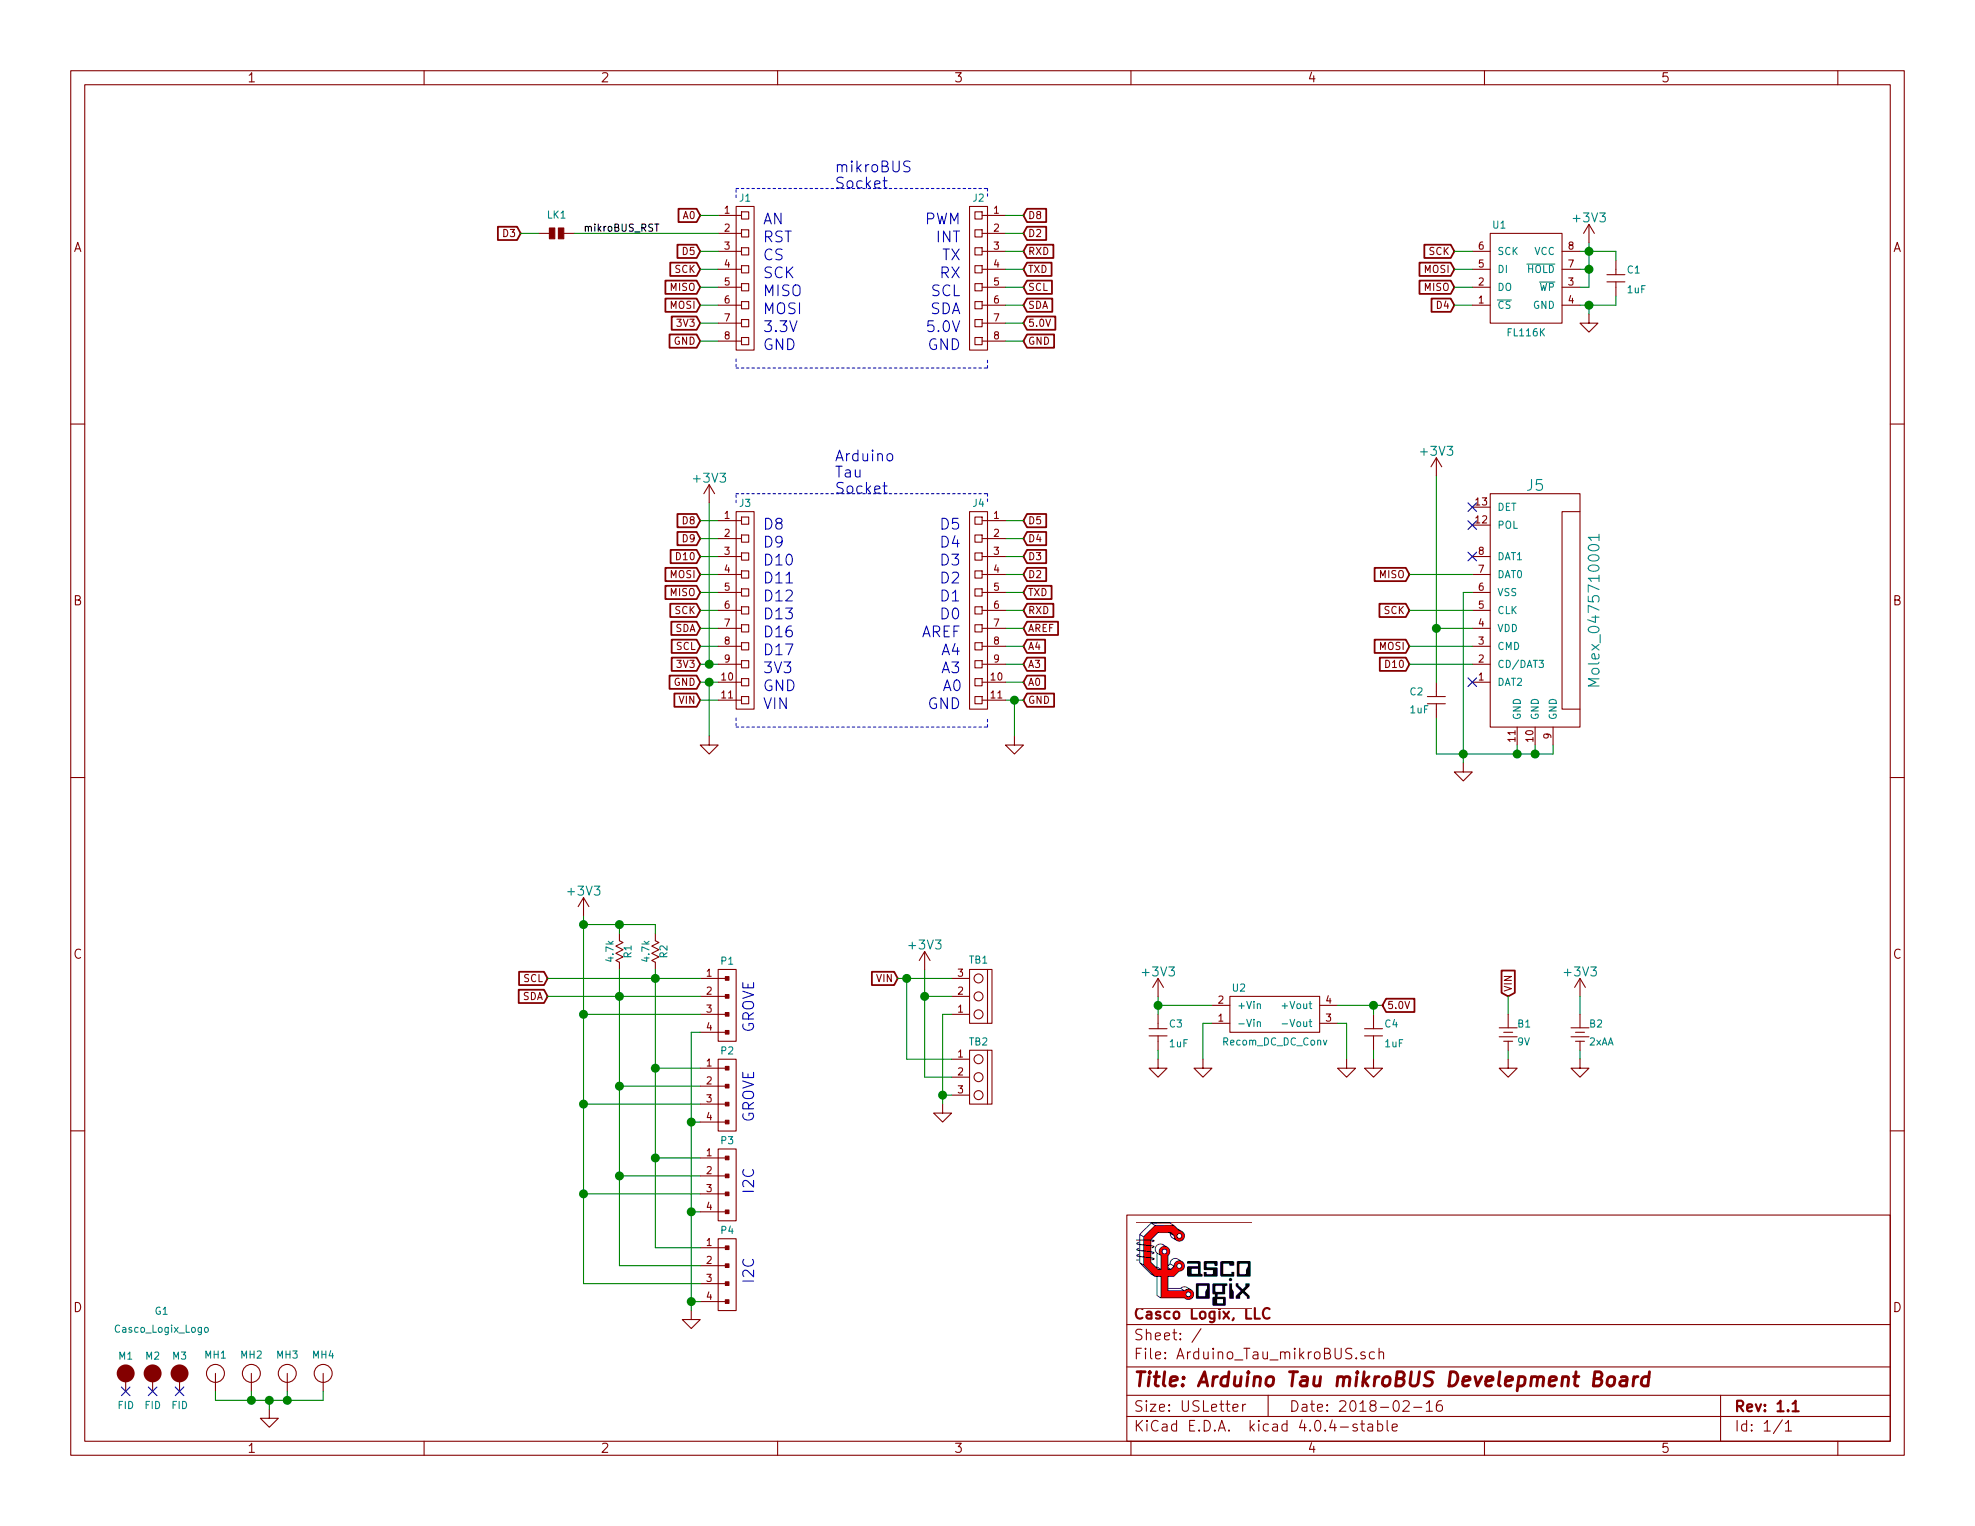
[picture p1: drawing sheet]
EESchema Schematic File Version 2
LIBS:power
LIBS:device
LIBS:transistors
LIBS:conn
LIBS:linear
LIBS:regul
LIBS:74xx
LIBS:cmos4000
LIBS:adc-dac
LIBS:memory
LIBS:xilinx
LIBS:microcontrollers
LIBS:dsp
LIBS:microchip
LIBS:analog_switches
LIBS:motorola
LIBS:texas
LIBS:intel
LIBS:audio
LIBS:interface
LIBS:digital-audio
LIBS:philips
LIBS:display
LIBS:cypress
LIBS:siliconi
LIBS:opto
LIBS:atmel
LIBS:contrib
LIBS:valves
LIBS:Active
LIBS:Atmel_ATtiny
LIBS:Atmel_AVR
LIBS:Batteries_Holders
LIBS:CascoLogixLogo
LIBS:Connector
LIBS:Displays
LIBS:Electromechanical
LIBS:header
LIBS:Integrated_Circuits
LIBS:Mounting_Hole
LIBS:NXP_ARM
LIBS:Passive
LIBS:Power_Supplies
LIBS:RF_Modules
LIBS:terminal_block
LIBS:Test_Point
LIBS:TI_Luminary
LIBS:TI_MSP430
LIBS:Transducer
LIBS:Arduino_Tau_mikroBUS-cache
EELAYER 25 0
EELAYER END
$Descr USLetter 11000 8500
encoding utf-8
Sheet 1 1
Title "Arduino Tau mikroBUS Develepment Board"
Date "2018-02-16"
Rev "1.1"
Comp "Casco Logix, LLC"
Comment1 ""
Comment2 ""
Comment3 ""
Comment4 ""
$EndDescr
$Comp
L Molex_0475710001 J5
U 1 1
P 8550 3400
F 0 "J5" H 8550 4100 60  0000 C CNN
F 1 "Molex_0475710001" V 8875 3400 60  0000 C CNN
F 2 "Connector:Molex_0475710001" H 8550 3500 60  0001 C CNN
F 3 "" H 8550 3500 60  0000 C CNN
	1    8550 3400
	1    0    0    -1  
$EndComp
$Comp
L FL127 U1
U 1 1
P 8500 1550
F 0 "U1" H 8350 1850 40  0000 C CNN
F 1 "FL116K" H 8500 1250 40  0000 C CNN
F 2 "Active:SO-8" H 8500 1500 60  0001 C CNN
F 3 "" H 8500 1500 60  0000 C CNN
	1    8500 1550
	1    0    0    -1  
$EndComp
$Comp
L OSTVN_1x3 TB2
U 1 1
P 5450 6000
F 0 "TB2" H 5450 6200 40  0000 C CNN
F 1 "OSTVN_1x3" V 5575 6000 40  0001 C CNN
F 2 "Terminal_Block:TB_100MIL_1R3P_PTH" H 5450 6000 60  0001 C CNN
F 3 "" H 5450 6000 60  0000 C CNN
F 4 "" V 5650 6000 40  0000 C CNN "Field4"
	1    5450 6000
	1    0    0    -1  
$EndComp
$Comp
L HEADER_F_2.54MM_1R8P_ST_AU_PTH J1
U 1 1
P 4150 1550
F 0 "J1" H 4150 2000 40  0000 C CNN
F 1 "HEADER_F_2.54MM_1R8P_ST_AU_PTH" V 4250 1550 40  0001 C CNN
F 2 "Header:HEADER_F_2.54MM_1R8P_ST_AU_PTH" H 4150 1550 60  0001 C CNN
F 3 "" H 4150 1550 60  0000 C CNN
	1    4150 1550
	1    0    0    -1  
$EndComp
$Comp
L HEADER_F_2.54MM_1R8P_ST_AU_PTH J2
U 1 1
P 5450 1550
F 0 "J2" H 5450 2000 40  0000 C CNN
F 1 "HEADER_F_2.54MM_1R8P_ST_AU_PTH" V 5550 1550 40  0001 C CNN
F 2 "Header:HEADER_F_2.54MM_1R8P_ST_AU_PTH" H 5450 1550 60  0001 C CNN
F 3 "" H 5450 1550 60  0000 C CNN
	1    5450 1550
	-1   0    0    -1  
$EndComp
Text Notes 4650 1050 0    60   ~ 0
mikroBUS\nSocket
Text Notes 4650 2750 0    60   ~ 0
Arduino\nTau\nSocket
Text GLabel 3900 3900 0    40   Input ~ 0
VIN
Text GLabel 3900 3800 0    40   Input ~ 0
GND
Text GLabel 3900 3700 0    40   Input ~ 0
3V3
Text GLabel 3900 3600 0    40   Input ~ 0
SCL
Text GLabel 3900 3500 0    40   Input ~ 0
SDA
Text GLabel 3900 3400 0    40   Input ~ 0
SCK
Text GLabel 3900 3300 0    40   Input ~ 0
MISO
Text GLabel 3900 3200 0    40   Input ~ 0
MOSI
Text GLabel 3900 3100 0    40   Input ~ 0
D10
Text GLabel 3900 3000 0    40   Input ~ 0
D9
Text GLabel 3900 2900 0    40   Input ~ 0
D8
Text GLabel 5700 3700 2    40   Input ~ 0
A3
Text GLabel 5700 3800 2    40   Input ~ 0
A0
Text GLabel 5700 3900 2    40   Input ~ 0
GND
Text GLabel 5700 3600 2    40   Input ~ 0
A4
Text GLabel 5700 3500 2    40   Input ~ 0
AREF
Text GLabel 5700 3400 2    40   Input ~ 0
RXD
Text GLabel 5700 3300 2    40   Input ~ 0
TXD
Text GLabel 5700 3200 2    40   Input ~ 0
D2
Text GLabel 5700 3100 2    40   Input ~ 0
D3
Text GLabel 5700 3000 2    40   Input ~ 0
D4
Text GLabel 5700 2900 2    40   Input ~ 0
D5
Text GLabel 3900 1900 0    40   Input ~ 0
GND
Text GLabel 3900 1800 0    40   Input ~ 0
3V3
Text GLabel 3900 1700 0    40   Input ~ 0
MOSI
Text GLabel 3900 1600 0    40   Input ~ 0
MISO
Text GLabel 3900 1500 0    40   Input ~ 0
SCK
Text GLabel 3900 1400 0    40   Input ~ 0
D5
Text GLabel 3900 1200 0    40   Input ~ 0
A0
Text GLabel 5700 1900 2    40   Input ~ 0
GND
Text GLabel 5700 1800 2    40   Input ~ 0
5.0V
Text GLabel 5700 1700 2    40   Input ~ 0
SDA
Text GLabel 5700 1600 2    40   Input ~ 0
SCL
Text GLabel 5700 1500 2    40   Input ~ 0
TXD
Text GLabel 5700 1400 2    40   Input ~ 0
RXD
Text GLabel 5700 1300 2    40   Input ~ 0
D2
Text Notes 4250 1250 0    60   ~ 0
AN
Text Notes 4250 1350 0    60   ~ 0
RST
Text Notes 4250 1450 0    60   ~ 0
CS
Text Notes 4250 1550 0    60   ~ 0
SCK
Text Notes 4250 1650 0    60   ~ 0
MISO
Text Notes 4250 1750 0    60   ~ 0
MOSI
Text Notes 4250 1850 0    60   ~ 0
3.3V
Text Notes 4250 1950 0    60   ~ 0
GND
Text Notes 5350 1250 2    60   ~ 0
PWM
Text Notes 5350 1350 2    60   ~ 0
INT
Text Notes 5350 1450 2    60   ~ 0
TX
Text Notes 5350 1550 2    60   ~ 0
RX
Text Notes 5350 1650 2    60   ~ 0
SCL
Text Notes 5350 1750 2    60   ~ 0
SDA
Text Notes 5350 1850 2    60   ~ 0
5.0V
Text Notes 5350 1950 2    60   ~ 0
GND
Text Notes 4250 3150 0    60   ~ 0
D10
Text Notes 5250 3850 0    60   ~ 0
A0
Text Notes 4250 3750 0    60   ~ 0
3V3
Text Notes 4250 3850 0    60   ~ 0
GND
Text Notes 4250 3950 0    60   ~ 0
VIN
Text Notes 5350 3050 2    60   ~ 0
D4
Text Notes 5350 3150 2    60   ~ 0
D3
Text Notes 5350 3250 2    60   ~ 0
D2
Text Notes 5350 3350 2    60   ~ 0
D1
Text Notes 5350 3450 2    60   ~ 0
D0
Text Notes 5350 3550 2    60   ~ 0
AREF
Text Notes 5350 3650 2    60   ~ 0
A4
Text Notes 5350 3750 2    60   ~ 0
A3
Text Notes 5350 3950 2    60   ~ 0
GND
Text GLabel 7850 3700 0    40   Input ~ 0
D10
Text GLabel 8100 1700 0    40   Input ~ 0
D4
$Comp
L GND #PWR01
U 1 1
P 8850 1750
F 0 "#PWR01" H 8850 1500 50  0001 C CNN
F 1 "GND" H 8850 1600 50  0001 C CNN
F 2 "" H 8850 1750 50  0000 C CNN
F 3 "" H 8850 1750 50  0000 C CNN
	1    8850 1750
	1    0    0    -1  
$EndComp
$Comp
L GND #PWR02
U 1 1
P 3950 4100
F 0 "#PWR02" H 3950 3850 50  0001 C CNN
F 1 "GND" H 3950 3950 50  0001 C CNN
F 2 "" H 3950 4100 50  0000 C CNN
F 3 "" H 3950 4100 50  0000 C CNN
	1    3950 4100
	1    0    0    -1  
$EndComp
Text GLabel 7850 3600 0    40   Input ~ 0
MOSI
Text GLabel 7850 3200 0    40   Input ~ 0
MISO
Text GLabel 7850 3400 0    40   Input ~ 0
SCK
$Comp
L GND #PWR03
U 1 1
P 8150 4250
F 0 "#PWR03" H 8150 4000 50  0001 C CNN
F 1 "GND" H 8150 4100 50  0001 C CNN
F 2 "" H 8150 4250 50  0000 C CNN
F 3 "" H 8150 4250 50  0000 C CNN
	1    8150 4250
	1    0    0    -1  
$EndComp
Text GLabel 8100 1500 0    40   Input ~ 0
MOSI
Text GLabel 8100 1600 0    40   Input ~ 0
MISO
Text GLabel 8100 1400 0    40   Input ~ 0
SCK
$Comp
L CAP C1
U 1 1
P 9000 1550
F 0 "C1" H 9060 1600 40  0000 L CNN
F 1 "1uF" H 9060 1490 40  0000 L CNN
F 2 "Passive:0603" H 9000 1550 60  0001 C CNN
F 3 "" H 9000 1550 60  0000 C CNN
	1    9000 1550
	1    0    0    -1  
$EndComp
$Comp
L HEADER_M_2.54MM_1R4P_ST_AU_PTH P2
U 1 1
P 4050 6100
F 0 "P2" H 4050 6350 40  0000 C CNN
F 1 "HEADER_M_2.54MM_1R4P_ST_AU_PTH" V 4150 6100 40  0001 C CNN
F 2 "Header:HEADER_M_2.54MM_1R4P_ST_AU_PTH" H 4050 6100 60  0001 C CNN
F 3 "" H 4050 6100 60  0000 C CNN
	1    4050 6100
	1    0    0    -1  
$EndComp
$Comp
L HEADER_M_2.54MM_1R4P_ST_AU_PTH P1
U 1 1
P 4050 5600
F 0 "P1" H 4050 5850 40  0000 C CNN
F 1 "HEADER_M_2.54MM_1R4P_ST_AU_PTH" V 4150 5600 40  0001 C CNN
F 2 "Header:HEADER_M_2.54MM_1R4P_ST_AU_PTH" H 4050 5600 60  0001 C CNN
F 3 "" H 4050 5600 60  0000 C CNN
	1    4050 5600
	1    0    0    -1  
$EndComp
Text GLabel 3050 5550 0    40   Input ~ 0
SDA
Text GLabel 3050 5450 0    40   Input ~ 0
SCL
Text Notes 4200 5750 1    60   ~ 0
GROVE
$Comp
L GND #PWR04
U 1 1
P 3850 7300
F 0 "#PWR04" H 3850 7050 50  0001 C CNN
F 1 "GND" H 3850 7150 50  0001 C CNN
F 2 "" H 3850 7300 50  0000 C CNN
F 3 "" H 3850 7300 50  0000 C CNN
	1    3850 7300
	1    0    0    -1  
$EndComp
Text Notes 4200 6250 1    60   ~ 0
GROVE
Text GLabel 5000 5450 0    40   Input ~ 0
VIN
$Comp
L GND #PWR05
U 1 1
P 5250 6150
F 0 "#PWR05" H 5250 5900 50  0001 C CNN
F 1 "GND" H 5250 6000 50  0001 C CNN
F 2 "" H 5250 6150 50  0000 C CNN
F 3 "" H 5250 6150 50  0000 C CNN
	1    5250 6150
	1    0    0    -1  
$EndComp
$Comp
L SOLDER_LINK_NO LK1
U 1 1
P 3100 1300
F 0 "LK1" V 3200 1300 40  0000 C CNN
F 1 "SOLDER_LINK_NO" V 3000 1300 40  0001 C CNN
F 2 "Passive:SOLDER_LINK_NO" H 3100 1260 60  0001 C CNN
F 3 "" H 3100 1260 60  0000 C CNN
	1    3100 1300
	0    -1   -1   0   
$EndComp
Text GLabel 2900 1300 0    40   Input ~ 0
D3
$Comp
L RES_Small R1
U 1 1
P 3450 5300
F 0 "R1" H 3450 5350 40  0000 C CNN
F 1 "4.7k" H 3450 5250 40  0000 C CNN
F 2 "Passive:R0603" H 3450 5300 60  0001 C CNN
F 3 "" H 3450 5300 60  0000 C CNN
	1    3450 5300
	0    1    1    0   
$EndComp
$Comp
L RES_Small R2
U 1 1
P 3650 5300
F 0 "R2" H 3650 5350 40  0000 C CNN
F 1 "4.7k" H 3650 5250 40  0000 C CNN
F 2 "Passive:R0603" H 3650 5300 60  0001 C CNN
F 3 "" H 3650 5300 60  0000 C CNN
	1    3650 5300
	0    1    1    0   
$EndComp
$Comp
L OSTVN_1x3 TB1
U 1 1
P 5450 5550
F 0 "TB1" H 5450 5350 40  0000 C CNN
F 1 "OSTVN_1x3" V 5575 5550 40  0001 C CNN
F 2 "Terminal_Block:TB_100MIL_1R3P_PTH" H 5450 5550 60  0001 C CNN
F 3 "" H 5450 5550 60  0000 C CNN
F 4 "" V 5650 5550 40  0000 C CNN "Field4"
	1    5450 5550
	1    0    0    1   
$EndComp
$Comp
L HEADER_M_2.54MM_1R4P_ST_AU_PTH P4
U 1 1
P 4050 7100
F 0 "P4" H 4050 7350 40  0000 C CNN
F 1 "HEADER_M_2.54MM_1R4P_ST_AU_PTH" V 4150 7100 40  0001 C CNN
F 2 "Header:HEADER_M_2.54MM_1R4P_ST_AU_PTH" H 4050 7100 60  0001 C CNN
F 3 "" H 4050 7100 60  0000 C CNN
	1    4050 7100
	1    0    0    -1  
$EndComp
$Comp
L HEADER_M_2.54MM_1R4P_ST_AU_PTH P3
U 1 1
P 4050 6600
F 0 "P3" H 4050 6850 40  0000 C CNN
F 1 "HEADER_M_2.54MM_1R4P_ST_AU_PTH" V 4150 6600 40  0001 C CNN
F 2 "Header:HEADER_M_2.54MM_1R4P_ST_AU_PTH" H 4050 6600 60  0001 C CNN
F 3 "" H 4050 6600 60  0000 C CNN
	1    4050 6600
	1    0    0    -1  
$EndComp
Text Notes 4200 6650 1    60   ~ 0
I2C
Text Notes 4200 7150 1    60   ~ 0
I2C
Text GLabel 8400 5550 1    40   Input ~ 0
VIN
$Comp
L GND #PWR06
U 1 1
P 8400 5900
F 0 "#PWR06" H 8400 5650 50  0001 C CNN
F 1 "GND" H 8400 5750 50  0001 C CNN
F 2 "" H 8400 5900 50  0000 C CNN
F 3 "" H 8400 5900 50  0000 C CNN
	1    8400 5900
	1    0    0    -1  
$EndComp
NoConn ~ 8200 3800
NoConn ~ 8200 3100
NoConn ~ 8200 2925
NoConn ~ 8200 2825
$Comp
L CAP C2
U 1 1
P 8000 3900
F 0 "C2" H 7850 3950 40  0000 L CNN
F 1 "1uF" H 7850 3850 40  0000 L CNN
F 2 "Passive:0603" H 8000 3900 60  0001 C CNN
F 3 "" H 8000 3900 60  0000 C CNN
	1    8000 3900
	1    0    0    -1  
$EndComp
$Comp
L FIDUCIAL M3
U 1 1
P 1000 7650
F 0 "M3" H 1000 7750 40  0000 C CNN
F 1 "FID" H 1000 7475 40  0000 C CNN
F 2 "FIDUCIAL:FIDUCIAL" H 1000 7350 60  0001 C CNN
F 3 "" H 1000 7600 60  0000 C CNN
	1    1000 7650
	1    0    0    -1  
$EndComp
$Comp
L Casco_Logix_Logo G1
U 1 1
P 900 7350
F 0 "G1" H 900 7400 40  0000 C CNN
F 1 "Casco_Logix_Logo" H 900 7300 40  0000 C CNN
F 2 "Logo:Casco_Logix_Logo_7x7MM" H 900 7350 60  0001 C CNN
F 3 "" H 900 7350 60  0001 C CNN
	1    900  7350
	1    0    0    -1  
$EndComp
$Comp
L FIDUCIAL M2
U 1 1
P 850 7650
F 0 "M2" H 850 7750 40  0000 C CNN
F 1 "FID" H 850 7475 40  0000 C CNN
F 2 "FIDUCIAL:FIDUCIAL" H 850 7350 60  0001 C CNN
F 3 "" H 850 7600 60  0000 C CNN
	1    850  7650
	1    0    0    -1  
$EndComp
$Comp
L FIDUCIAL M1
U 1 1
P 700 7650
F 0 "M1" H 700 7750 40  0000 C CNN
F 1 "FID" H 700 7475 40  0000 C CNN
F 2 "FIDUCIAL:FIDUCIAL" H 700 7350 60  0001 C CNN
F 3 "" H 700 7600 60  0000 C CNN
	1    700  7650
	1    0    0    -1  
$EndComp
NoConn ~ 700  7750
NoConn ~ 850  7750
NoConn ~ 1000 7750
$Comp
L MOUNTING_HOLE MH4
U 1 1
P 1800 7650
F 0 "MH4" V 1900 7650 40  0000 C CNN
F 1 "MTG_HOLE" V 1900 7650 40  0001 C CNN
F 2 "Fastener:MH_#6" H 1800 7650 60  0001 C CNN
F 3 "" H 1800 7650 60  0000 C CNN
	1    1800 7650
	0    -1   -1   0   
$EndComp
$Comp
L MOUNTING_HOLE MH3
U 1 1
P 1600 7650
F 0 "MH3" V 1700 7650 40  0000 C CNN
F 1 "MTG_HOLE" V 1700 7650 40  0001 C CNN
F 2 "Fastener:MH_#6" H 1600 7650 60  0001 C CNN
F 3 "" H 1600 7650 60  0000 C CNN
	1    1600 7650
	0    -1   -1   0   
$EndComp
$Comp
L MOUNTING_HOLE MH2
U 1 1
P 1400 7650
F 0 "MH2" V 1500 7650 40  0000 C CNN
F 1 "MTG_HOLE" V 1500 7650 40  0001 C CNN
F 2 "Fastener:MH_#6" H 1400 7650 60  0001 C CNN
F 3 "" H 1400 7650 60  0000 C CNN
	1    1400 7650
	0    -1   -1   0   
$EndComp
$Comp
L MOUNTING_HOLE MH1
U 1 1
P 1200 7650
F 0 "MH1" V 1300 7650 40  0000 C CNN
F 1 "MTG_HOLE" V 1300 7650 40  0001 C CNN
F 2 "Fastener:MH_#6" H 1200 7650 60  0001 C CNN
F 3 "" H 1200 7650 60  0000 C CNN
	1    1200 7650
	0    -1   -1   0   
$EndComp
$Comp
L GND #PWR07
U 1 1
P 1500 7850
F 0 "#PWR07" H 1500 7600 50  0001 C CNN
F 1 "GND" H 1500 7700 50  0001 C CNN
F 2 "" H 1500 7850 50  0000 C CNN
F 3 "" H 1500 7850 50  0000 C CNN
	1    1500 7850
	1    0    0    -1  
$EndComp
Text GLabel 5700 1200 2    40   Input ~ 0
D8
Wire Wire Line
	3900 2900 4000 2900
Wire Wire Line
	4000 3000 3900 3000
Wire Wire Line
	3900 3100 4000 3100
Wire Wire Line
	4000 3200 3900 3200
Wire Wire Line
	3900 3300 4000 3300
Wire Wire Line
	4000 3400 3900 3400
Wire Wire Line
	4000 3500 3900 3500
Wire Wire Line
	3900 3600 4000 3600
Wire Wire Line
	3900 3700 4000 3700
Wire Wire Line
	3900 3800 4000 3800
Wire Wire Line
	3900 3900 4000 3900
Wire Wire Line
	5600 2900 5700 2900
Wire Wire Line
	5700 3000 5600 3000
Wire Wire Line
	5600 3100 5700 3100
Wire Wire Line
	5700 3200 5600 3200
Wire Wire Line
	5600 3300 5700 3300
Wire Wire Line
	5700 3400 5600 3400
Wire Wire Line
	5700 3500 5600 3500
Wire Wire Line
	5600 3600 5700 3600
Wire Wire Line
	5700 3700 5600 3700
Wire Wire Line
	5600 3800 5700 3800
Wire Wire Line
	5600 3900 5700 3900
Wire Wire Line
	3900 1200 4000 1200
Wire Wire Line
	3200 1300 4000 1300
Wire Wire Line
	3900 1400 4000 1400
Wire Wire Line
	4000 1500 3900 1500
Wire Wire Line
	3900 1600 4000 1600
Wire Wire Line
	4000 1700 3900 1700
Wire Wire Line
	4000 1800 3900 1800
Wire Wire Line
	3900 1900 4000 1900
Wire Wire Line
	5700 1200 5600 1200
Wire Wire Line
	5600 1300 5700 1300
Wire Wire Line
	5700 1400 5600 1400
Wire Wire Line
	5600 1500 5700 1500
Wire Wire Line
	5700 1600 5600 1600
Wire Wire Line
	5600 1700 5700 1700
Wire Wire Line
	5600 1800 5700 1800
Wire Wire Line
	5700 1900 5600 1900
Wire Wire Line
	8100 1700 8200 1700
Wire Wire Line
	8800 1700 9000 1700
Wire Wire Line
	3950 2800 3950 3700
Connection ~ 3950 3700
Wire Wire Line
	8200 3400 7850 3400
Wire Wire Line
	7850 3200 8200 3200
Wire Wire Line
	8200 3600 7850 3600
Wire Wire Line
	8450 4200 8450 4150
Wire Wire Line
	8000 4200 8650 4200
Connection ~ 8550 4200
Wire Wire Line
	8650 4200 8650 4150
Wire Wire Line
	8000 2650 8000 3800
Wire Wire Line
	8000 3500 8200 3500
Wire Wire Line
	8100 1600 8200 1600
Wire Wire Line
	8200 1500 8100 1500
Wire Wire Line
	8100 1400 8200 1400
Wire Wire Line
	8850 1350 8850 1600
Wire Wire Line
	8800 1400 9000 1400
Wire Wire Line
	8850 1500 8800 1500
Connection ~ 8850 1400
Wire Wire Line
	8850 1600 8800 1600
Connection ~ 8850 1500
Wire Wire Line
	9000 1400 9000 1450
Wire Wire Line
	9000 1700 9000 1650
Wire Wire Line
	3050 5550 3900 5550
Wire Wire Line
	3050 5450 3900 5450
Wire Wire Line
	3450 6050 3900 6050
Connection ~ 3450 5550
Wire Wire Line
	3250 6150 3900 6150
Wire Wire Line
	3850 5750 3850 7300
Wire Wire Line
	3850 6250 3900 6250
Wire Wire Line
	3250 5100 3250 7150
Wire Wire Line
	3900 5650 3250 5650
Connection ~ 3250 5650
Wire Wire Line
	5000 5450 5300 5450
Wire Wire Line
	5150 5400 5150 6000
Wire Wire Line
	5150 6000 5300 6000
Wire Wire Line
	5300 5650 5250 5650
Wire Wire Line
	5250 5650 5250 6150
Wire Wire Line
	5300 6100 5250 6100
Connection ~ 5250 6100
Wire Wire Line
	5300 5900 5050 5900
Wire Wire Line
	5050 5900 5050 5450
Connection ~ 5050 5450
Wire Wire Line
	5300 5550 5150 5550
Connection ~ 5150 5550
Wire Wire Line
	2900 1300 3000 1300
Connection ~ 3850 6250
Wire Wire Line
	3850 5750 3900 5750
Wire Wire Line
	3650 5400 3650 6950
Wire Wire Line
	3650 5950 3900 5950
Connection ~ 3650 5450
Wire Wire Line
	3450 5400 3450 7050
Wire Wire Line
	3250 5150 3650 5150
Wire Wire Line
	3650 5150 3650 5200
Connection ~ 3250 5150
Wire Wire Line
	3450 5200 3450 5150
Connection ~ 3450 5150
Wire Wire Line
	3900 7250 3850 7250
Connection ~ 3850 7250
Wire Wire Line
	3900 6750 3850 6750
Connection ~ 3850 6750
Wire Wire Line
	3250 6650 3900 6650
Connection ~ 3250 6150
Wire Wire Line
	3250 7150 3900 7150
Connection ~ 3250 6650
Wire Wire Line
	3650 6450 3900 6450
Connection ~ 3650 5950
Wire Wire Line
	3650 6950 3900 6950
Connection ~ 3650 6450
Wire Wire Line
	3450 6550 3900 6550
Connection ~ 3450 6050
Wire Wire Line
	3450 7050 3900 7050
Connection ~ 3450 6550
Wire Wire Line
	8400 5550 8400 5650
Wire Wire Line
	8400 5900 8400 5850
Wire Wire Line
	7850 3700 8200 3700
Wire Wire Line
	8200 3300 8150 3300
Wire Wire Line
	8150 3300 8150 4250
Connection ~ 8450 4200
Connection ~ 8150 4200
Wire Wire Line
	8550 4200 8550 4150
Connection ~ 8000 3500
Wire Wire Line
	8000 4000 8000 4200
Wire Wire Line
	1200 7750 1200 7800
Wire Wire Line
	1200 7800 1800 7800
Wire Wire Line
	1800 7800 1800 7750
Wire Wire Line
	1600 7750 1600 7800
Connection ~ 1600 7800
Wire Wire Line
	1400 7750 1400 7800
Connection ~ 1400 7800
Wire Wire Line
	1500 7850 1500 7800
Connection ~ 1500 7800
Wire Notes Line
	4100 2800 4100 2750
Wire Notes Line
	4100 2750 5500 2750
Wire Notes Line
	5500 2750 5500 2800
Wire Notes Line
	4100 4000 4100 4050
Wire Notes Line
	4100 4050 5500 4050
Wire Notes Line
	5500 4050 5500 4000
Wire Notes Line
	4100 2000 4100 2050
Wire Notes Line
	4100 2050 5500 2050
Wire Notes Line
	5500 2050 5500 2000
Wire Notes Line
	4100 1100 4100 1050
Wire Notes Line
	4100 1050 5500 1050
Wire Notes Line
	5500 1050 5500 1100
$Comp
L HEADER_F_2.54MM_1R11P_ST_AU_PTH J3
U 1 1
P 4150 3400
F 0 "J3" H 4150 4000 40  0000 C CNN
F 1 "HEADER_F_2.54MM_1R11P_ST_AU_PTH" V 4250 3400 40  0001 C CNN
F 2 "Header:HEADER_F_2.54MM_1R11P_ST_AU_PTH" H 4150 3400 60  0001 C CNN
F 3 "" H 4150 3400 60  0000 C CNN
	1    4150 3400
	1    0    0    -1  
$EndComp
$Comp
L HEADER_F_2.54MM_1R11P_ST_AU_PTH J4
U 1 1
P 5450 3400
F 0 "J4" H 5450 4000 40  0000 C CNN
F 1 "HEADER_F_2.54MM_1R11P_ST_AU_PTH" V 5550 3400 40  0001 C CNN
F 2 "Header:HEADER_F_2.54MM_1R11P_ST_AU_PTH" H 5450 3400 60  0001 C CNN
F 3 "" H 5450 3400 60  0000 C CNN
	1    5450 3400
	-1   0    0    -1  
$EndComp
$Comp
L +3V3 #PWR08
U 1 1
P 3950 2800
F 0 "#PWR08" H 3950 2650 50  0001 C CNN
F 1 "+3V3" H 3950 2940 50  0000 C CNN
F 2 "" H 3950 2800 50  0000 C CNN
F 3 "" H 3950 2800 50  0000 C CNN
	1    3950 2800
	1    0    0    -1  
$EndComp
$Comp
L +3V3 #PWR09
U 1 1
P 8850 1350
F 0 "#PWR09" H 8850 1200 50  0001 C CNN
F 1 "+3V3" H 8850 1490 50  0000 C CNN
F 2 "" H 8850 1350 50  0000 C CNN
F 3 "" H 8850 1350 50  0000 C CNN
	1    8850 1350
	1    0    0    -1  
$EndComp
$Comp
L +3V3 #PWR010
U 1 1
P 3250 5100
F 0 "#PWR010" H 3250 4950 50  0001 C CNN
F 1 "+3V3" H 3250 5240 50  0000 C CNN
F 2 "" H 3250 5100 50  0000 C CNN
F 3 "" H 3250 5100 50  0000 C CNN
	1    3250 5100
	1    0    0    -1  
$EndComp
$Comp
L +3V3 #PWR011
U 1 1
P 5150 5400
F 0 "#PWR011" H 5150 5250 50  0001 C CNN
F 1 "+3V3" H 5150 5540 50  0000 C CNN
F 2 "" H 5150 5400 50  0000 C CNN
F 3 "" H 5150 5400 50  0000 C CNN
	1    5150 5400
	1    0    0    -1  
$EndComp
$Comp
L +3V3 #PWR012
U 1 1
P 8000 2650
F 0 "#PWR012" H 8000 2500 50  0001 C CNN
F 1 "+3V3" H 8000 2790 50  0000 C CNN
F 2 "" H 8000 2650 50  0000 C CNN
F 3 "" H 8000 2650 50  0000 C CNN
	1    8000 2650
	1    0    0    -1  
$EndComp
$Comp
L +3V3 #PWR013
U 1 1
P 8800 5550
F 0 "#PWR013" H 8800 5400 50  0001 C CNN
F 1 "+3V3" H 8800 5690 50  0000 C CNN
F 2 "" H 8800 5550 50  0000 C CNN
F 3 "" H 8800 5550 50  0000 C CNN
	1    8800 5550
	1    0    0    -1  
$EndComp
Text Notes 5350 2950 2    60   ~ 0
D5
Text Notes 4250 3050 0    60   ~ 0
D9
Text Notes 4250 2950 0    60   ~ 0
D8
Text Notes 4250 3250 0    60   ~ 0
D11
Text Notes 4250 3350 0    60   ~ 0
D12
Text Notes 4250 3450 0    60   ~ 0
D13
Text Notes 4250 3550 0    60   ~ 0
D16
Text Notes 4250 3650 0    60   ~ 0
D17
Wire Wire Line
	3950 3800 3950 4100
Connection ~ 3950 3800
$Comp
L GND #PWR014
U 1 1
P 5650 4100
F 0 "#PWR014" H 5650 3850 50  0001 C CNN
F 1 "GND" H 5650 3950 50  0001 C CNN
F 2 "" H 5650 4100 50  0000 C CNN
F 3 "" H 5650 4100 50  0000 C CNN
	1    5650 4100
	1    0    0    -1  
$EndComp
Wire Wire Line
	5650 4100 5650 3900
Connection ~ 5650 3900
$Comp
L GND #PWR015
U 1 1
P 8800 5900
F 0 "#PWR015" H 8800 5650 50  0001 C CNN
F 1 "GND" H 8800 5750 50  0001 C CNN
F 2 "" H 8800 5900 50  0000 C CNN
F 3 "" H 8800 5900 50  0000 C CNN
	1    8800 5900
	1    0    0    -1  
$EndComp
Wire Wire Line
	8800 5900 8800 5850
$Comp
L Recom_DC_DC_Conv U2
U 1 1
P 7100 5650
F 0 "U2" H 6900 5800 40  0000 C CNN
F 1 "Recom_DC_DC_Conv" H 7100 5500 40  0000 C CNN
F 2 "Power_Supply:Recom_ROE-3.305S" H 6200 7000 60  0001 C CNN
F 3 "" H 6200 7000 60  0000 C CNN
	1    7100 5650
	1    0    0    -1  
$EndComp
$Comp
L CAP C3
U 1 1
P 6450 5750
F 0 "C3" H 6510 5800 40  0000 L CNN
F 1 "1uF" H 6510 5690 40  0000 L CNN
F 2 "Passive:0603" H 6450 5750 60  0001 C CNN
F 3 "" H 6450 5750 60  0000 C CNN
	1    6450 5750
	1    0    0    -1  
$EndComp
$Comp
L CAP C4
U 1 1
P 7650 5750
F 0 "C4" H 7710 5800 40  0000 L CNN
F 1 "1uF" H 7710 5690 40  0000 L CNN
F 2 "Passive:0603" H 7650 5750 60  0001 C CNN
F 3 "" H 7650 5750 60  0000 C CNN
	1    7650 5750
	1    0    0    -1  
$EndComp
Wire Wire Line
	6450 5550 6450 5650
Wire Wire Line
	6450 5600 6750 5600
Wire Wire Line
	6750 5700 6700 5700
Wire Wire Line
	6700 5700 6700 5900
Wire Wire Line
	6450 5850 6450 5900
Wire Wire Line
	7450 5600 7700 5600
Wire Wire Line
	7650 5600 7650 5650
Wire Wire Line
	7450 5700 7500 5700
Wire Wire Line
	7500 5700 7500 5900
Wire Wire Line
	7650 5850 7650 5900
$Comp
L GND #PWR016
U 1 1
P 7650 5900
F 0 "#PWR016" H 7650 5650 50  0001 C CNN
F 1 "GND" H 7650 5750 50  0001 C CNN
F 2 "" H 7650 5900 50  0000 C CNN
F 3 "" H 7650 5900 50  0000 C CNN
	1    7650 5900
	1    0    0    -1  
$EndComp
$Comp
L GND #PWR017
U 1 1
P 7500 5900
F 0 "#PWR017" H 7500 5650 50  0001 C CNN
F 1 "GND" H 7500 5750 50  0001 C CNN
F 2 "" H 7500 5900 50  0000 C CNN
F 3 "" H 7500 5900 50  0000 C CNN
	1    7500 5900
	1    0    0    -1  
$EndComp
$Comp
L GND #PWR018
U 1 1
P 6700 5900
F 0 "#PWR018" H 6700 5650 50  0001 C CNN
F 1 "GND" H 6700 5750 50  0001 C CNN
F 2 "" H 6700 5900 50  0000 C CNN
F 3 "" H 6700 5900 50  0000 C CNN
	1    6700 5900
	1    0    0    -1  
$EndComp
$Comp
L GND #PWR019
U 1 1
P 6450 5900
F 0 "#PWR019" H 6450 5650 50  0001 C CNN
F 1 "GND" H 6450 5750 50  0001 C CNN
F 2 "" H 6450 5900 50  0000 C CNN
F 3 "" H 6450 5900 50  0000 C CNN
	1    6450 5900
	1    0    0    -1  
$EndComp
$Comp
L +3V3 #PWR020
U 1 1
P 6450 5550
F 0 "#PWR020" H 6450 5400 50  0001 C CNN
F 1 "+3V3" H 6450 5690 50  0000 C CNN
F 2 "" H 6450 5550 50  0000 C CNN
F 3 "" H 6450 5550 50  0000 C CNN
	1    6450 5550
	1    0    0    -1  
$EndComp
Connection ~ 6450 5600
Text GLabel 7700 5600 2    40   Input ~ 0
5.0V
Connection ~ 7650 5600
Wire Wire Line
	8850 1700 8850 1750
Connection ~ 8850 1700
Wire Wire Line
	8800 5550 8800 5650
$Comp
L BATTERY B1
U 1 1
P 8400 5750
F 0 "B1" H 8450 5800 40  0000 L CNN
F 1 "9V" H 8450 5700 40  0000 L CNN
F 2 "Battery:BC9VPC" H 8400 5725 60  0001 C CNN
F 3 "" H 8400 5725 60  0000 C CNN
	1    8400 5750
	1    0    0    -1  
$EndComp
$Comp
L BATTERY B2
U 1 1
P 8800 5750
F 0 "B2" H 8850 5800 40  0000 L CNN
F 1 "2xAA" H 8850 5700 40  0000 L CNN
F 2 "Battery:Keystone_2462_2AA" H 8800 5725 60  0001 C CNN
F 3 "" H 8800 5725 60  0000 C CNN
	1    8800 5750
	1    0    0    -1  
$EndComp
Text Label 3250 1300 0    40   ~ 0
mikroBUS_RST
$EndSCHEMATC
